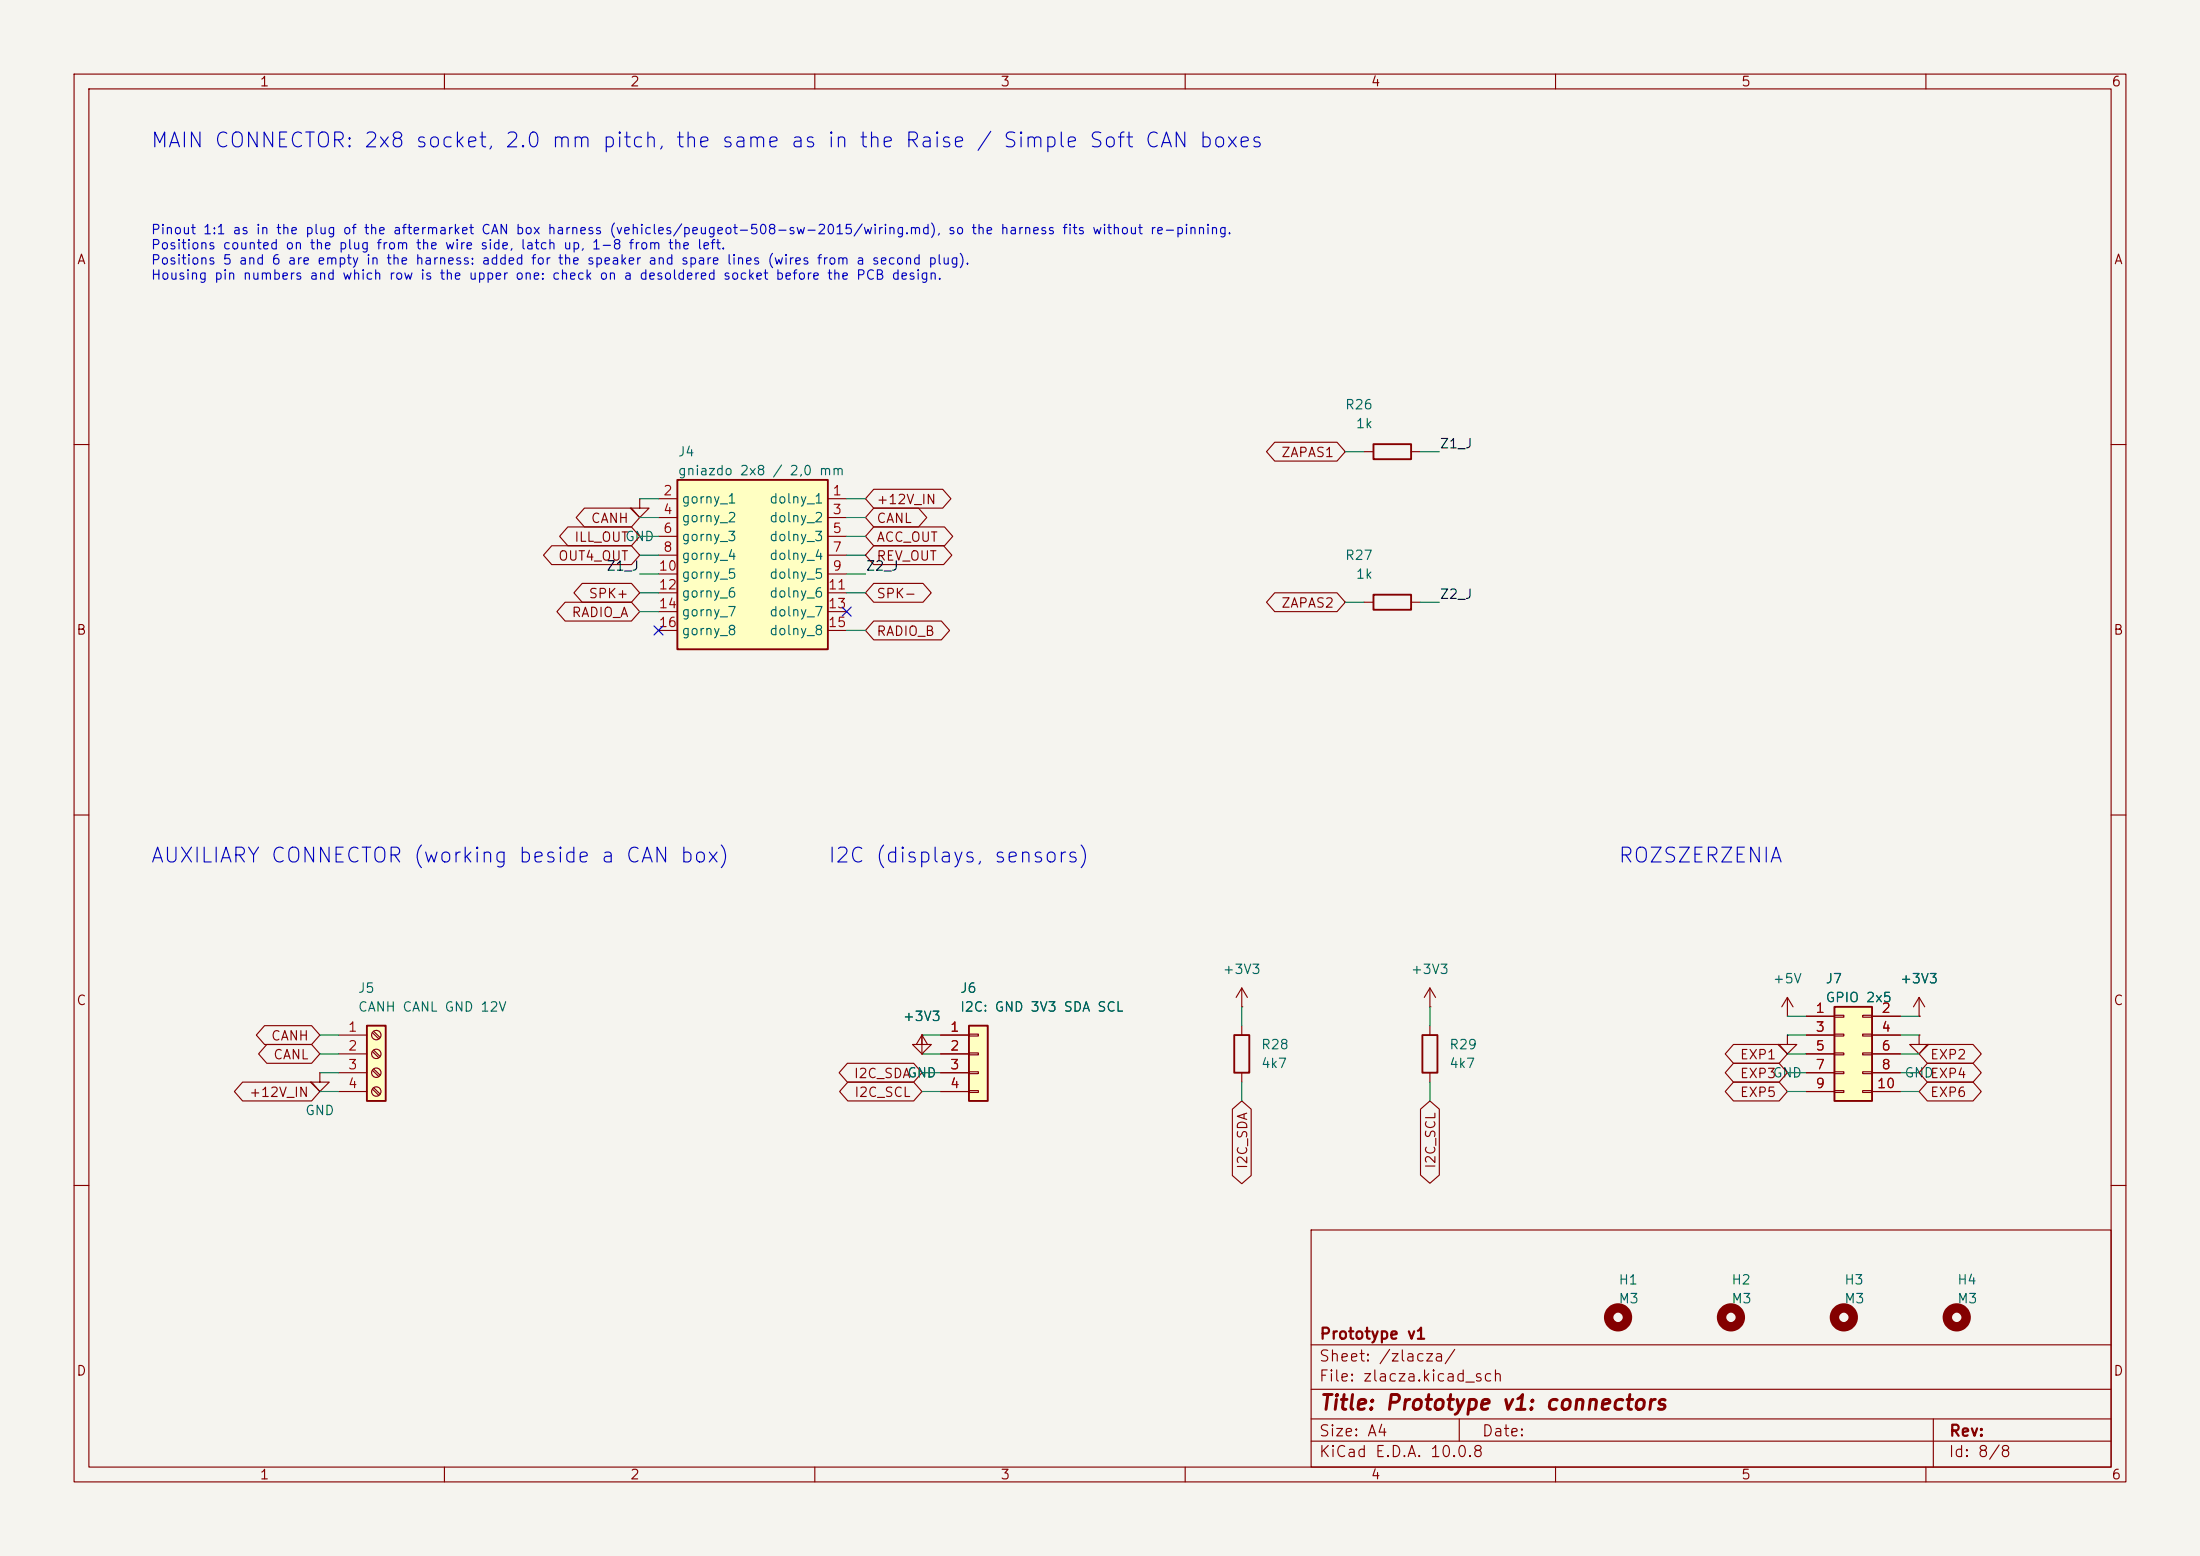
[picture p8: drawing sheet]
(kicad_sch
 (version 20250610)
 (generator "eeschema")
 (generator_version "9.99")
 (paper "A4")
 (title_block
  (title "Prototype v1: connectors")
  (company "Prototype v1"))
 (lib_symbols
  (symbol "Connector:Screw_Terminal_01x04"
   (pin_names
    (offset 1.016) (hide yes)) (exclude_from_sim no) (in_bom yes) (on_board yes)
   (in_pos_files yes)
   (duplicate_pin_numbers_are_jumpers no)
   (property "Reference" "J" (at 0 5.08 0) (show_name no) (do_not_autoplace no) (effects (font (size 1.27 1.27))))
   (property "Value" "Screw_Terminal_01x04" (at 0 -7.62 0) (show_name no) (do_not_autoplace no) (effects (font (size 1.27 1.27))))
   (property "Footprint" "" (at 0 0 0) (show_name no) (do_not_autoplace no) (hide yes) (effects (font (size 1.27 1.27))))
   (property "Datasheet" "" (at 0 0 0) (show_name no) (do_not_autoplace no) (hide yes) (effects (font (size 1.27 1.27))))
   (property "Description" "Generic screw terminal, single row, 01x04, script generated (kicad-library-utils/schlib/autogen/connector/)" (at 0 0 0) (show_name no) (do_not_autoplace no) (hide yes) (effects (font (size 1.27 1.27))))
   (symbol "Screw_Terminal_01x04_1_1"
    (rectangle (start -1.27 3.81) (end 1.27 -6.35) (stroke (width 0.254) (type default)) (fill (type background)))
    (polyline (pts (xy -0.5334 2.8702) (xy 0.3302 2.032)) (stroke (width 0.1524) (type default)) (fill (type none)))
    (polyline (pts (xy -0.5334 0.3302) (xy 0.3302 -0.508)) (stroke (width 0.1524) (type default)) (fill (type none)))
    (polyline (pts (xy -0.5334 -2.2098) (xy 0.3302 -3.048)) (stroke (width 0.1524) (type default)) (fill (type none)))
    (polyline (pts (xy -0.5334 -4.7498) (xy 0.3302 -5.588)) (stroke (width 0.1524) (type default)) (fill (type none)))
    (polyline (pts (xy -0.3556 3.048) (xy 0.508 2.2098)) (stroke (width 0.1524) (type default)) (fill (type none)))
    (polyline (pts (xy -0.3556 0.508) (xy 0.508 -0.3302)) (stroke (width 0.1524) (type default)) (fill (type none)))
    (polyline (pts (xy -0.3556 -2.032) (xy 0.508 -2.8702)) (stroke (width 0.1524) (type default)) (fill (type none)))
    (polyline (pts (xy -0.3556 -4.572) (xy 0.508 -5.4102)) (stroke (width 0.1524) (type default)) (fill (type none)))
    (circle (center 0 2.54) (radius 0.635) (stroke (width 0.1524) (type default)) (fill (type none)))
    (circle (center 0 0) (radius 0.635) (stroke (width 0.1524) (type default)) (fill (type none)))
    (circle (center 0 -2.54) (radius 0.635) (stroke (width 0.1524) (type default)) (fill (type none)))
    (circle (center 0 -5.08) (radius 0.635) (stroke (width 0.1524) (type default)) (fill (type none)))
    (pin passive line (at -5.08 2.54 0) (length 3.81) (name "Pin_1" (effects (font (size 1.27 1.27)))) (number "1" (effects (font (size 1.27 1.27)))))
    (pin passive line (at -5.08 0 0) (length 3.81) (name "Pin_2" (effects (font (size 1.27 1.27)))) (number "2" (effects (font (size 1.27 1.27)))))
    (pin passive line (at -5.08 -2.54 0) (length 3.81) (name "Pin_3" (effects (font (size 1.27 1.27)))) (number "3" (effects (font (size 1.27 1.27)))))
    (pin passive line (at -5.08 -5.08 0) (length 3.81) (name "Pin_4" (effects (font (size 1.27 1.27)))) (number "4" (effects (font (size 1.27 1.27))))))
   (embedded_fonts no))
  (symbol "Connector_Generic:Conn_01x04"
   (pin_names
    (offset 1.016) (hide yes)) (exclude_from_sim no) (in_bom yes) (on_board yes)
   (in_pos_files yes)
   (duplicate_pin_numbers_are_jumpers no)
   (property "Reference" "J" (at 0 5.08 0) (show_name no) (do_not_autoplace no) (effects (font (size 1.27 1.27))))
   (property "Value" "Conn_01x04" (at 0 -7.62 0) (show_name no) (do_not_autoplace no) (effects (font (size 1.27 1.27))))
   (property "Footprint" "" (at 0 0 0) (show_name no) (do_not_autoplace no) (hide yes) (effects (font (size 1.27 1.27))))
   (property "Datasheet" "" (at 0 0 0) (show_name no) (do_not_autoplace no) (hide yes) (effects (font (size 1.27 1.27))))
   (property "Description" "Generic connector, single row, 01x04, script generated (kicad-library-utils/schlib/autogen/connector/)" (at 0 0 0) (show_name no) (do_not_autoplace no) (hide yes) (effects (font (size 1.27 1.27))))
   (symbol "Conn_01x04_1_1"
    (rectangle (start -1.27 3.81) (end 1.27 -6.35) (stroke (width 0.254) (type default)) (fill (type background)))
    (rectangle (start -1.27 2.667) (end 0 2.413) (stroke (width 0.1524) (type default)) (fill (type none)))
    (rectangle (start -1.27 0.127) (end 0 -0.127) (stroke (width 0.1524) (type default)) (fill (type none)))
    (rectangle (start -1.27 -2.413) (end 0 -2.667) (stroke (width 0.1524) (type default)) (fill (type none)))
    (rectangle (start -1.27 -4.953) (end 0 -5.207) (stroke (width 0.1524) (type default)) (fill (type none)))
    (pin passive line (at -5.08 2.54 0) (length 3.81) (name "Pin_1" (effects (font (size 1.27 1.27)))) (number "1" (effects (font (size 1.27 1.27)))))
    (pin passive line (at -5.08 0 0) (length 3.81) (name "Pin_2" (effects (font (size 1.27 1.27)))) (number "2" (effects (font (size 1.27 1.27)))))
    (pin passive line (at -5.08 -2.54 0) (length 3.81) (name "Pin_3" (effects (font (size 1.27 1.27)))) (number "3" (effects (font (size 1.27 1.27)))))
    (pin passive line (at -5.08 -5.08 0) (length 3.81) (name "Pin_4" (effects (font (size 1.27 1.27)))) (number "4" (effects (font (size 1.27 1.27))))))
   (embedded_fonts no))
  (symbol "Connector_Generic:Conn_02x05_Odd_Even"
   (pin_names
    (offset 1.016) (hide yes)) (exclude_from_sim no) (in_bom yes) (on_board yes)
   (in_pos_files yes)
   (duplicate_pin_numbers_are_jumpers no)
   (property "Reference" "J" (at 1.27 7.62 0) (show_name no) (do_not_autoplace no) (effects (font (size 1.27 1.27))))
   (property "Value" "Conn_02x05_Odd_Even" (at 1.27 -7.62 0) (show_name no) (do_not_autoplace no) (effects (font (size 1.27 1.27))))
   (property "Footprint" "" (at 0 0 0) (show_name no) (do_not_autoplace no) (hide yes) (effects (font (size 1.27 1.27))))
   (property "Datasheet" "" (at 0 0 0) (show_name no) (do_not_autoplace no) (hide yes) (effects (font (size 1.27 1.27))))
   (property "Description" "Generic connector, double row, 02x05, odd/even pin numbering scheme (row 1 odd numbers, row 2 even numbers), script generated (kicad-library-utils/schlib/autogen/connector/)" (at 0 0 0) (show_name no) (do_not_autoplace no) (hide yes) (effects (font (size 1.27 1.27))))
   (symbol "Conn_02x05_Odd_Even_1_1"
    (rectangle (start -1.27 6.35) (end 3.81 -6.35) (stroke (width 0.254) (type default)) (fill (type background)))
    (rectangle (start -1.27 5.207) (end 0 4.953) (stroke (width 0.1524) (type default)) (fill (type none)))
    (rectangle (start -1.27 2.667) (end 0 2.413) (stroke (width 0.1524) (type default)) (fill (type none)))
    (rectangle (start -1.27 0.127) (end 0 -0.127) (stroke (width 0.1524) (type default)) (fill (type none)))
    (rectangle (start -1.27 -2.413) (end 0 -2.667) (stroke (width 0.1524) (type default)) (fill (type none)))
    (rectangle (start -1.27 -4.953) (end 0 -5.207) (stroke (width 0.1524) (type default)) (fill (type none)))
    (rectangle (start 3.81 5.207) (end 2.54 4.953) (stroke (width 0.1524) (type default)) (fill (type none)))
    (rectangle (start 3.81 2.667) (end 2.54 2.413) (stroke (width 0.1524) (type default)) (fill (type none)))
    (rectangle (start 3.81 0.127) (end 2.54 -0.127) (stroke (width 0.1524) (type default)) (fill (type none)))
    (rectangle (start 3.81 -2.413) (end 2.54 -2.667) (stroke (width 0.1524) (type default)) (fill (type none)))
    (rectangle (start 3.81 -4.953) (end 2.54 -5.207) (stroke (width 0.1524) (type default)) (fill (type none)))
    (pin passive line (at -5.08 5.08 0) (length 3.81) (name "Pin_1" (effects (font (size 1.27 1.27)))) (number "1" (effects (font (size 1.27 1.27)))))
    (pin passive line (at 7.62 5.08 180) (length 3.81) (name "Pin_2" (effects (font (size 1.27 1.27)))) (number "2" (effects (font (size 1.27 1.27)))))
    (pin passive line (at -5.08 2.54 0) (length 3.81) (name "Pin_3" (effects (font (size 1.27 1.27)))) (number "3" (effects (font (size 1.27 1.27)))))
    (pin passive line (at 7.62 2.54 180) (length 3.81) (name "Pin_4" (effects (font (size 1.27 1.27)))) (number "4" (effects (font (size 1.27 1.27)))))
    (pin passive line (at -5.08 0 0) (length 3.81) (name "Pin_5" (effects (font (size 1.27 1.27)))) (number "5" (effects (font (size 1.27 1.27)))))
    (pin passive line (at 7.62 0 180) (length 3.81) (name "Pin_6" (effects (font (size 1.27 1.27)))) (number "6" (effects (font (size 1.27 1.27)))))
    (pin passive line (at -5.08 -2.54 0) (length 3.81) (name "Pin_7" (effects (font (size 1.27 1.27)))) (number "7" (effects (font (size 1.27 1.27)))))
    (pin passive line (at 7.62 -2.54 180) (length 3.81) (name "Pin_8" (effects (font (size 1.27 1.27)))) (number "8" (effects (font (size 1.27 1.27)))))
    (pin passive line (at -5.08 -5.08 0) (length 3.81) (name "Pin_9" (effects (font (size 1.27 1.27)))) (number "9" (effects (font (size 1.27 1.27)))))
    (pin passive line (at 7.62 -5.08 180) (length 3.81) (name "Pin_10" (effects (font (size 1.27 1.27)))) (number "10" (effects (font (size 1.27 1.27))))))
   (embedded_fonts no))
  (symbol "Device:R"
   (pin_numbers (hide yes))
   (pin_names
    (offset 0)) (exclude_from_sim no) (in_bom yes) (on_board yes)
   (in_pos_files yes)
   (duplicate_pin_numbers_are_jumpers no)
   (property "Reference" "R" (at 2.032 0 90) (show_name no) (do_not_autoplace no) (effects (font (size 1.27 1.27))))
   (property "Value" "R" (at 0 0 90) (show_name no) (do_not_autoplace no) (effects (font (size 1.27 1.27))))
   (property "Footprint" "" (at -1.778 0 90) (show_name no) (do_not_autoplace no) (hide yes) (effects (font (size 1.27 1.27))))
   (property "Datasheet" "" (at 0 0 0) (show_name no) (do_not_autoplace no) (hide yes) (effects (font (size 1.27 1.27))))
   (property "Description" "Resistor" (at 0 0 0) (show_name no) (do_not_autoplace no) (hide yes) (effects (font (size 1.27 1.27))))
   (symbol "R_0_1"
    (rectangle (start -1.016 -2.54) (end 1.016 2.54) (stroke (width 0.254) (type default)) (fill (type none))))
   (symbol "R_1_1"
    (pin passive line (at 0 3.81 270) (length 1.27) (name "" (effects (font (size 1.27 1.27)))) (number "1" (effects (font (size 1.27 1.27)))))
    (pin passive line (at 0 -3.81 90) (length 1.27) (name "" (effects (font (size 1.27 1.27)))) (number "2" (effects (font (size 1.27 1.27))))))
   (embedded_fonts no))
  (symbol "Mechanical:MountingHole"
   (pin_names
    (offset 1.016)) (exclude_from_sim no) (in_bom no) (on_board yes)
   (in_pos_files yes)
   (duplicate_pin_numbers_are_jumpers no)
   (property "Reference" "H" (at 0 5.08 0) (show_name no) (do_not_autoplace no) (effects (font (size 1.27 1.27))))
   (property "Value" "MountingHole" (at 0 3.175 0) (show_name no) (do_not_autoplace no) (effects (font (size 1.27 1.27))))
   (property "Footprint" "" (at 0 0 0) (show_name no) (do_not_autoplace no) (hide yes) (effects (font (size 1.27 1.27))))
   (property "Datasheet" "" (at 0 0 0) (show_name no) (do_not_autoplace no) (hide yes) (effects (font (size 1.27 1.27))))
   (property "Description" "Mounting Hole without connection" (at 0 0 0) (show_name no) (do_not_autoplace no) (hide yes) (effects (font (size 1.27 1.27))))
   (symbol "MountingHole_0_1"
    (circle (center 0 0) (radius 1.27) (stroke (width 1.27) (type default)) (fill (type none))))
   (embedded_fonts no))
  (symbol "centralka:Gniazdo_wiazki_2x8" (exclude_from_sim no) (in_bom yes) (on_board yes)
   (property "Reference" "J" (at 0 13.97 0) (effects (font (size 1.27 1.27))))
   (property "Value" "Gniazdo_wiazki_2x8" (at 0 -13.97 0) (effects (font (size 1.27 1.27))))
   (property "Footprint" "Connector_JST:JST_PHD_S16B-PHDSS_2x08_P2.00mm_Horizontal" (at 0 0 0) (hide yes) (effects (font (size 1.27 1.27))))
   (property "Datasheet" "" (at 0 0 0) (hide yes) (effects (font (size 1.27 1.27))))
   (symbol "Gniazdo_wiazki_2x8_0_1"
    (rectangle (start -10.16 11.43) (end 10.16 -11.43) (stroke (width 0.254) (type default)) (fill (type background))))
   (symbol "Gniazdo_wiazki_2x8_1_1"
    (pin passive line (at -12.7 8.89 0) (length 2.54) (name "gorny 1" (effects (font (size 1.27 1.27)))) (number "2" (effects (font (size 1.27 1.27)))))
    (pin passive line (at -12.7 6.35 0) (length 2.54) (name "gorny 2" (effects (font (size 1.27 1.27)))) (number "4" (effects (font (size 1.27 1.27)))))
    (pin passive line (at -12.7 3.81 0) (length 2.54) (name "gorny 3" (effects (font (size 1.27 1.27)))) (number "6" (effects (font (size 1.27 1.27)))))
    (pin passive line (at -12.7 1.27 0) (length 2.54) (name "gorny 4" (effects (font (size 1.27 1.27)))) (number "8" (effects (font (size 1.27 1.27)))))
    (pin passive line (at -12.7 -1.27 0) (length 2.54) (name "gorny 5" (effects (font (size 1.27 1.27)))) (number "10" (effects (font (size 1.27 1.27)))))
    (pin passive line (at -12.7 -3.81 0) (length 2.54) (name "gorny 6" (effects (font (size 1.27 1.27)))) (number "12" (effects (font (size 1.27 1.27)))))
    (pin passive line (at -12.7 -6.35 0) (length 2.54) (name "gorny 7" (effects (font (size 1.27 1.27)))) (number "14" (effects (font (size 1.27 1.27)))))
    (pin passive line (at -12.7 -8.89 0) (length 2.54) (name "gorny 8" (effects (font (size 1.27 1.27)))) (number "16" (effects (font (size 1.27 1.27)))))
    (pin passive line (at 12.7 8.89 180) (length 2.54) (name "dolny 1" (effects (font (size 1.27 1.27)))) (number "1" (effects (font (size 1.27 1.27)))))
    (pin passive line (at 12.7 6.35 180) (length 2.54) (name "dolny 2" (effects (font (size 1.27 1.27)))) (number "3" (effects (font (size 1.27 1.27)))))
    (pin passive line (at 12.7 3.81 180) (length 2.54) (name "dolny 3" (effects (font (size 1.27 1.27)))) (number "5" (effects (font (size 1.27 1.27)))))
    (pin passive line (at 12.7 1.27 180) (length 2.54) (name "dolny 4" (effects (font (size 1.27 1.27)))) (number "7" (effects (font (size 1.27 1.27)))))
    (pin passive line (at 12.7 -1.27 180) (length 2.54) (name "dolny 5" (effects (font (size 1.27 1.27)))) (number "9" (effects (font (size 1.27 1.27)))))
    (pin passive line (at 12.7 -3.81 180) (length 2.54) (name "dolny 6" (effects (font (size 1.27 1.27)))) (number "11" (effects (font (size 1.27 1.27)))))
    (pin passive line (at 12.7 -6.35 180) (length 2.54) (name "dolny 7" (effects (font (size 1.27 1.27)))) (number "13" (effects (font (size 1.27 1.27)))))
    (pin passive line (at 12.7 -8.89 180) (length 2.54) (name "dolny 8" (effects (font (size 1.27 1.27)))) (number "15" (effects (font (size 1.27 1.27)))))))
  (symbol "power:+3V3"
   (power global)
   (pin_numbers (hide yes))
   (pin_names
    (offset 0) (hide yes)) (exclude_from_sim no) (in_bom yes) (on_board yes)
   (in_pos_files yes)
   (duplicate_pin_numbers_are_jumpers no)
   (property "Reference" "#PWR" (at 0 -3.81 0) (show_name no) (do_not_autoplace no) (hide yes) (effects (font (size 1.27 1.27))))
   (property "Value" "+3V3" (at 0 3.556 0) (show_name no) (do_not_autoplace no) (effects (font (size 1.27 1.27))))
   (property "Footprint" "" (at 0 0 0) (show_name no) (do_not_autoplace no) (hide yes) (effects (font (size 1.27 1.27))))
   (property "Datasheet" "" (at 0 0 0) (show_name no) (do_not_autoplace no) (hide yes) (effects (font (size 1.27 1.27))))
   (property "Description" "Power symbol creates a global label with name \"+3V3\"" (at 0 0 0) (show_name no) (do_not_autoplace no) (hide yes) (effects (font (size 1.27 1.27))))
   (symbol "+3V3_0_1"
    (polyline (pts (xy -0.762 1.27) (xy 0 2.54)) (stroke (width 0) (type default)) (fill (type none)))
    (polyline (pts (xy 0 2.54) (xy 0.762 1.27)) (stroke (width 0) (type default)) (fill (type none)))
    (polyline (pts (xy 0 0) (xy 0 2.54)) (stroke (width 0) (type default)) (fill (type none))))
   (symbol "+3V3_1_1"
    (pin power_in line (at 0 0 90) (length 0) (name "" (effects (font (size 1.27 1.27)))) (number "1" (effects (font (size 1.27 1.27))))))
   (embedded_fonts no))
  (symbol "power:+5V"
   (power global)
   (pin_numbers (hide yes))
   (pin_names
    (offset 0) (hide yes)) (exclude_from_sim no) (in_bom yes) (on_board yes)
   (in_pos_files yes)
   (duplicate_pin_numbers_are_jumpers no)
   (property "Reference" "#PWR" (at 0 -3.81 0) (show_name no) (do_not_autoplace no) (hide yes) (effects (font (size 1.27 1.27))))
   (property "Value" "+5V" (at 0 3.556 0) (show_name no) (do_not_autoplace no) (effects (font (size 1.27 1.27))))
   (property "Footprint" "" (at 0 0 0) (show_name no) (do_not_autoplace no) (hide yes) (effects (font (size 1.27 1.27))))
   (property "Datasheet" "" (at 0 0 0) (show_name no) (do_not_autoplace no) (hide yes) (effects (font (size 1.27 1.27))))
   (property "Description" "Power symbol creates a global label with name \"+5V\"" (at 0 0 0) (show_name no) (do_not_autoplace no) (hide yes) (effects (font (size 1.27 1.27))))
   (symbol "+5V_0_1"
    (polyline (pts (xy -0.762 1.27) (xy 0 2.54)) (stroke (width 0) (type default)) (fill (type none)))
    (polyline (pts (xy 0 2.54) (xy 0.762 1.27)) (stroke (width 0) (type default)) (fill (type none)))
    (polyline (pts (xy 0 0) (xy 0 2.54)) (stroke (width 0) (type default)) (fill (type none))))
   (symbol "+5V_1_1"
    (pin power_in line (at 0 0 90) (length 0) (name "" (effects (font (size 1.27 1.27)))) (number "1" (effects (font (size 1.27 1.27))))))
   (embedded_fonts no))
  (symbol "power:GND"
   (power global)
   (pin_numbers (hide yes))
   (pin_names
    (offset 0) (hide yes)) (exclude_from_sim no) (in_bom yes) (on_board yes)
   (in_pos_files yes)
   (duplicate_pin_numbers_are_jumpers no)
   (property "Reference" "#PWR" (at 0 -6.35 0) (show_name no) (do_not_autoplace no) (hide yes) (effects (font (size 1.27 1.27))))
   (property "Value" "GND" (at 0 -3.81 0) (show_name no) (do_not_autoplace no) (effects (font (size 1.27 1.27))))
   (property "Footprint" "" (at 0 0 0) (show_name no) (do_not_autoplace no) (hide yes) (effects (font (size 1.27 1.27))))
   (property "Datasheet" "" (at 0 0 0) (show_name no) (do_not_autoplace no) (hide yes) (effects (font (size 1.27 1.27))))
   (property "Description" "Power symbol creates a global label with name \"GND\" , ground" (at 0 0 0) (show_name no) (do_not_autoplace no) (hide yes) (effects (font (size 1.27 1.27))))
   (symbol "GND_0_1"
    (polyline (pts (xy 0 0) (xy 0 -1.27) (xy 1.27 -1.27) (xy 0 -2.54) (xy -1.27 -1.27) (xy 0 -1.27)) (stroke (width 0) (type default)) (fill (type none))))
   (symbol "GND_1_1"
    (pin power_in line (at 0 0 270) (length 0) (name "" (effects (font (size 1.27 1.27)))) (number "1" (effects (font (size 1.27 1.27))))))
   (embedded_fonts no)))
 (text "MAIN CONNECTOR: 2x8 socket, 2.0 mm pitch, the same as in the Raise / Simple Soft CAN boxes"
  (exclude_from_sim no)
  (at 20.32 20.32 0)
  (effects (font (size 2 2)) (justify left bottom)))
 (text "Pinout 1:1 as in the plug of the aftermarket CAN box harness (vehicles/peugeot-508-sw-2015/wiring.md), so the harness fits without re-pinning.\nPositions counted on the plug from the wire side, latch up, 1-8 from the left.\nPositions 5 and 6 are empty in the harness: added for the speaker and spare lines (wires from a second plug).\nHousing pin numbers and which row is the upper one: check on a desoldered socket before the PCB design."
  (exclude_from_sim no)
  (at 20.32 38.1 0)
  (effects (font (size 1.27 1.27)) (justify left bottom)))
 (symbol
  (lib_id "centralka:Gniazdo_wiazki_2x8")
  (at 101.6 76.2 0)
  (unit 1)
  (exclude_from_sim no)
  (in_bom yes)
  (on_board yes)
  (dnp no)
  (property "Reference" "J4" (at 91.44 60.96 0) (effects (font (size 1.27 1.27)) (justify left)))
  (property "Value" "gniazdo 2x8 / 2,0 mm" (at 91.44 63.5 0) (effects (font (size 1.27 1.27)) (justify left)))
  (property "Footprint" "Connector_JST:JST_PHD_S16B-PHDSS_2x08_P2.00mm_Horizontal" (at 101.6 76.2 0) (hide yes) (effects (font (size 1.27 1.27))))
  (property "Datasheet" "" (at 101.6 76.2 0) (hide yes) (effects (font (size 1.27 1.27))))
  (pin "2")
  (pin "4")
  (pin "6")
  (pin "8")
  (pin "10")
  (pin "12")
  (pin "14")
  (pin "16")
  (pin "1")
  (pin "3")
  (pin "5")
  (pin "7")
  (pin "9")
  (pin "11")
  (pin "13")
  (pin "15"))
 (wire
  (pts (xy 88.9 67.31) (xy 86.36 67.31))
  (stroke (width 0) (type default)))
 (symbol
  (lib_id "power:GND")
  (at 86.36 67.31 0)
  (unit 1)
  (exclude_from_sim no)
  (in_bom yes)
  (on_board yes)
  (dnp no)
  (property "Reference" "#PWRZL01" (at 86.36 67.31 0) (hide yes) (effects (font (size 1.27 1.27))))
  (property "Value" "GND" (at 86.36 72.39 0) (effects (font (size 1.27 1.27))))
  (property "Footprint" "" (at 86.36 67.31 0) (hide yes) (effects (font (size 1.27 1.27))))
  (property "Datasheet" "" (at 86.36 67.31 0) (hide yes) (effects (font (size 1.27 1.27))))
  (pin "1"))
 (wire
  (pts (xy 88.9 69.85) (xy 86.36 69.85))
  (stroke (width 0) (type default)))
 (global_label "CANH"
  (shape bidirectional)
  (at 86.36 69.85 180)
  (effects (font (size 1.27 1.27)) (justify right)))
 (wire
  (pts (xy 88.9 72.39) (xy 86.36 72.39))
  (stroke (width 0) (type default)))
 (global_label "ILL_OUT"
  (shape bidirectional)
  (at 86.36 72.39 180)
  (effects (font (size 1.27 1.27)) (justify right)))
 (wire
  (pts (xy 88.9 74.93) (xy 86.36 74.93))
  (stroke (width 0) (type default)))
 (global_label "OUT4_OUT"
  (shape bidirectional)
  (at 86.36 74.93 180)
  (effects (font (size 1.27 1.27)) (justify right)))
 (wire
  (pts (xy 88.9 77.47) (xy 86.36 77.47))
  (stroke (width 0) (type default)))
 (label "Z1_J"
  (at 86.36 77.47 180)
  (effects (font (size 1.27 1.27)) (justify right bottom)))
 (wire
  (pts (xy 88.9 80.01) (xy 86.36 80.01))
  (stroke (width 0) (type default)))
 (global_label "SPK+"
  (shape bidirectional)
  (at 86.36 80.01 180)
  (effects (font (size 1.27 1.27)) (justify right)))
 (wire
  (pts (xy 88.9 82.55) (xy 86.36 82.55))
  (stroke (width 0) (type default)))
 (global_label "RADIO_A"
  (shape bidirectional)
  (at 86.36 82.55 180)
  (effects (font (size 1.27 1.27)) (justify right)))
 (no_connect
  (at 88.9 85.09))
 (wire
  (pts (xy 114.3 67.31) (xy 116.84 67.31))
  (stroke (width 0) (type default)))
 (global_label "+12V_IN"
  (shape bidirectional)
  (at 116.84 67.31 0)
  (effects (font (size 1.27 1.27)) (justify left)))
 (wire
  (pts (xy 114.3 69.85) (xy 116.84 69.85))
  (stroke (width 0) (type default)))
 (global_label "CANL"
  (shape bidirectional)
  (at 116.84 69.85 0)
  (effects (font (size 1.27 1.27)) (justify left)))
 (wire
  (pts (xy 114.3 72.39) (xy 116.84 72.39))
  (stroke (width 0) (type default)))
 (global_label "ACC_OUT"
  (shape bidirectional)
  (at 116.84 72.39 0)
  (effects (font (size 1.27 1.27)) (justify left)))
 (wire
  (pts (xy 114.3 74.93) (xy 116.84 74.93))
  (stroke (width 0) (type default)))
 (global_label "REV_OUT"
  (shape bidirectional)
  (at 116.84 74.93 0)
  (effects (font (size 1.27 1.27)) (justify left)))
 (wire
  (pts (xy 114.3 77.47) (xy 116.84 77.47))
  (stroke (width 0) (type default)))
 (label "Z2_J"
  (at 116.84 77.47 0)
  (effects (font (size 1.27 1.27)) (justify left bottom)))
 (wire
  (pts (xy 114.3 80.01) (xy 116.84 80.01))
  (stroke (width 0) (type default)))
 (global_label "SPK-"
  (shape bidirectional)
  (at 116.84 80.01 0)
  (effects (font (size 1.27 1.27)) (justify left)))
 (no_connect
  (at 114.3 82.55))
 (wire
  (pts (xy 114.3 85.09) (xy 116.84 85.09))
  (stroke (width 0) (type default)))
 (global_label "RADIO_B"
  (shape bidirectional)
  (at 116.84 85.09 0)
  (effects (font (size 1.27 1.27)) (justify left)))
 (symbol
  (lib_id "Device:R")
  (at 187.96 60.96 90)
  (unit 1)
  (exclude_from_sim no)
  (in_bom yes)
  (on_board yes)
  (dnp no)
  (property "Reference" "R26" (at 185.42 54.61 90) (effects (font (size 1.27 1.27)) (justify left)))
  (property "Value" "1k" (at 185.42 57.15 90) (effects (font (size 1.27 1.27)) (justify left)))
  (property "Footprint" "Resistor_SMD:R_0805_2012Metric_Pad1.20x1.40mm_HandSolder" (at 187.96 60.96 90) (hide yes) (effects (font (size 1.27 1.27))))
  (property "Datasheet" "" (at 187.96 60.96 90) (hide yes) (effects (font (size 1.27 1.27))))
  (pin "1")
  (pin "2"))
 (wire
  (pts (xy 184.15 60.96) (xy 181.61 60.96))
  (stroke (width 0) (type default)))
 (global_label "ZAPAS1"
  (shape bidirectional)
  (at 181.61 60.96 180)
  (effects (font (size 1.27 1.27)) (justify right)))
 (wire
  (pts (xy 191.77 60.96) (xy 194.31 60.96))
  (stroke (width 0) (type default)))
 (label "Z1_J"
  (at 194.31 60.96 0)
  (effects (font (size 1.27 1.27)) (justify left bottom)))
 (symbol
  (lib_id "Device:R")
  (at 187.96 81.28 90)
  (unit 1)
  (exclude_from_sim no)
  (in_bom yes)
  (on_board yes)
  (dnp no)
  (property "Reference" "R27" (at 185.42 74.93 90) (effects (font (size 1.27 1.27)) (justify left)))
  (property "Value" "1k" (at 185.42 77.47 90) (effects (font (size 1.27 1.27)) (justify left)))
  (property "Footprint" "Resistor_SMD:R_0805_2012Metric_Pad1.20x1.40mm_HandSolder" (at 187.96 81.28 90) (hide yes) (effects (font (size 1.27 1.27))))
  (property "Datasheet" "" (at 187.96 81.28 90) (hide yes) (effects (font (size 1.27 1.27))))
  (pin "1")
  (pin "2"))
 (wire
  (pts (xy 184.15 81.28) (xy 181.61 81.28))
  (stroke (width 0) (type default)))
 (global_label "ZAPAS2"
  (shape bidirectional)
  (at 181.61 81.28 180)
  (effects (font (size 1.27 1.27)) (justify right)))
 (wire
  (pts (xy 191.77 81.28) (xy 194.31 81.28))
  (stroke (width 0) (type default)))
 (label "Z2_J"
  (at 194.31 81.28 0)
  (effects (font (size 1.27 1.27)) (justify left bottom)))
 (text "AUXILIARY CONNECTOR (working beside a CAN box)"
  (exclude_from_sim no)
  (at 20.32 116.84 0)
  (effects (font (size 2 2)) (justify left bottom)))
 (symbol
  (lib_id "Connector:Screw_Terminal_01x04")
  (at 50.8 142.24 0)
  (unit 1)
  (exclude_from_sim no)
  (in_bom yes)
  (on_board yes)
  (dnp no)
  (property "Reference" "J5" (at 48.26 133.35 0) (effects (font (size 1.27 1.27)) (justify left)))
  (property "Value" "CANH CANL GND 12V" (at 48.26 135.89 0) (effects (font (size 1.27 1.27)) (justify left)))
  (property "Footprint" "TerminalBlock_Phoenix:TerminalBlock_Phoenix_MKDS-1,5-4-5.08_1x04_P5.08mm_Horizontal" (at 50.8 142.24 0) (hide yes) (effects (font (size 1.27 1.27))))
  (property "Datasheet" "" (at 50.8 142.24 0) (hide yes) (effects (font (size 1.27 1.27))))
  (pin "1")
  (pin "2")
  (pin "3")
  (pin "4"))
 (wire
  (pts (xy 45.72 139.7) (xy 43.18 139.7))
  (stroke (width 0) (type default)))
 (global_label "CANH"
  (shape bidirectional)
  (at 43.18 139.7 180)
  (effects (font (size 1.27 1.27)) (justify right)))
 (wire
  (pts (xy 45.72 142.24) (xy 43.18 142.24))
  (stroke (width 0) (type default)))
 (global_label "CANL"
  (shape bidirectional)
  (at 43.18 142.24 180)
  (effects (font (size 1.27 1.27)) (justify right)))
 (wire
  (pts (xy 45.72 144.78) (xy 43.18 144.78))
  (stroke (width 0) (type default)))
 (symbol
  (lib_id "power:GND")
  (at 43.18 144.78 0)
  (unit 1)
  (exclude_from_sim no)
  (in_bom yes)
  (on_board yes)
  (dnp no)
  (property "Reference" "#PWRZL02" (at 43.18 144.78 0) (hide yes) (effects (font (size 1.27 1.27))))
  (property "Value" "GND" (at 43.18 149.86 0) (effects (font (size 1.27 1.27))))
  (property "Footprint" "" (at 43.18 144.78 0) (hide yes) (effects (font (size 1.27 1.27))))
  (property "Datasheet" "" (at 43.18 144.78 0) (hide yes) (effects (font (size 1.27 1.27))))
  (pin "1"))
 (wire
  (pts (xy 45.72 147.32) (xy 43.18 147.32))
  (stroke (width 0) (type default)))
 (global_label "+12V_IN"
  (shape bidirectional)
  (at 43.18 147.32 180)
  (effects (font (size 1.27 1.27)) (justify right)))
 (text "I2C (displays, sensors)"
  (exclude_from_sim no)
  (at 111.76 116.84 0)
  (effects (font (size 2 2)) (justify left bottom)))
 (symbol
  (lib_id "Connector_Generic:Conn_01x04")
  (at 132.08 142.24 0)
  (unit 1)
  (exclude_from_sim no)
  (in_bom yes)
  (on_board yes)
  (dnp no)
  (property "Reference" "J6" (at 129.54 133.35 0) (effects (font (size 1.27 1.27)) (justify left)))
  (property "Value" "I2C: GND 3V3 SDA SCL" (at 129.54 135.89 0) (effects (font (size 1.27 1.27)) (justify left)))
  (property "Footprint" "Connector_PinHeader_2.54mm:PinHeader_1x04_P2.54mm_Vertical" (at 132.08 142.24 0) (hide yes) (effects (font (size 1.27 1.27))))
  (property "Datasheet" "" (at 132.08 142.24 0) (hide yes) (effects (font (size 1.27 1.27))))
  (pin "1")
  (pin "2")
  (pin "3")
  (pin "4"))
 (wire
  (pts (xy 127 139.7) (xy 124.46 139.7))
  (stroke (width 0) (type default)))
 (symbol
  (lib_id "power:GND")
  (at 124.46 139.7 0)
  (unit 1)
  (exclude_from_sim no)
  (in_bom yes)
  (on_board yes)
  (dnp no)
  (property "Reference" "#PWRZL03" (at 124.46 139.7 0) (hide yes) (effects (font (size 1.27 1.27))))
  (property "Value" "GND" (at 124.46 144.78 0) (effects (font (size 1.27 1.27))))
  (property "Footprint" "" (at 124.46 139.7 0) (hide yes) (effects (font (size 1.27 1.27))))
  (property "Datasheet" "" (at 124.46 139.7 0) (hide yes) (effects (font (size 1.27 1.27))))
  (pin "1"))
 (wire
  (pts (xy 127 142.24) (xy 124.46 142.24))
  (stroke (width 0) (type default)))
 (symbol
  (lib_id "power:+3V3")
  (at 124.46 142.24 0)
  (unit 1)
  (exclude_from_sim no)
  (in_bom yes)
  (on_board yes)
  (dnp no)
  (property "Reference" "#PWRZL04" (at 124.46 142.24 0) (hide yes) (effects (font (size 1.27 1.27))))
  (property "Value" "+3V3" (at 124.46 137.16 0) (effects (font (size 1.27 1.27))))
  (property "Footprint" "" (at 124.46 142.24 0) (hide yes) (effects (font (size 1.27 1.27))))
  (property "Datasheet" "" (at 124.46 142.24 0) (hide yes) (effects (font (size 1.27 1.27))))
  (pin "1"))
 (wire
  (pts (xy 127 144.78) (xy 124.46 144.78))
  (stroke (width 0) (type default)))
 (global_label "I2C_SDA"
  (shape bidirectional)
  (at 124.46 144.78 180)
  (effects (font (size 1.27 1.27)) (justify right)))
 (wire
  (pts (xy 127 147.32) (xy 124.46 147.32))
  (stroke (width 0) (type default)))
 (global_label "I2C_SCL"
  (shape bidirectional)
  (at 124.46 147.32 180)
  (effects (font (size 1.27 1.27)) (justify right)))
 (symbol
  (lib_id "Device:R")
  (at 167.64 142.24 0)
  (unit 1)
  (exclude_from_sim no)
  (in_bom yes)
  (on_board yes)
  (dnp no)
  (property "Reference" "R28" (at 170.18 140.97 0) (effects (font (size 1.27 1.27)) (justify left)))
  (property "Value" "4k7" (at 170.18 143.51 0) (effects (font (size 1.27 1.27)) (justify left)))
  (property "Footprint" "Resistor_SMD:R_0805_2012Metric_Pad1.20x1.40mm_HandSolder" (at 167.64 142.24 0) (hide yes) (effects (font (size 1.27 1.27))))
  (property "Datasheet" "" (at 167.64 142.24 0) (hide yes) (effects (font (size 1.27 1.27))))
  (pin "1")
  (pin "2"))
 (wire
  (pts (xy 167.64 138.43) (xy 167.64 135.89))
  (stroke (width 0) (type default)))
 (symbol
  (lib_id "power:+3V3")
  (at 167.64 135.89 0)
  (unit 1)
  (exclude_from_sim no)
  (in_bom yes)
  (on_board yes)
  (dnp no)
  (property "Reference" "#PWRZL05" (at 167.64 135.89 0) (hide yes) (effects (font (size 1.27 1.27))))
  (property "Value" "+3V3" (at 167.64 130.81 0) (effects (font (size 1.27 1.27))))
  (property "Footprint" "" (at 167.64 135.89 0) (hide yes) (effects (font (size 1.27 1.27))))
  (property "Datasheet" "" (at 167.64 135.89 0) (hide yes) (effects (font (size 1.27 1.27))))
  (pin "1"))
 (wire
  (pts (xy 167.64 146.05) (xy 167.64 148.59))
  (stroke (width 0) (type default)))
 (global_label "I2C_SDA"
  (shape bidirectional)
  (at 167.64 148.59 270)
  (effects (font (size 1.27 1.27)) (justify right)))
 (symbol
  (lib_id "Device:R")
  (at 193.04 142.24 0)
  (unit 1)
  (exclude_from_sim no)
  (in_bom yes)
  (on_board yes)
  (dnp no)
  (property "Reference" "R29" (at 195.58 140.97 0) (effects (font (size 1.27 1.27)) (justify left)))
  (property "Value" "4k7" (at 195.58 143.51 0) (effects (font (size 1.27 1.27)) (justify left)))
  (property "Footprint" "Resistor_SMD:R_0805_2012Metric_Pad1.20x1.40mm_HandSolder" (at 193.04 142.24 0) (hide yes) (effects (font (size 1.27 1.27))))
  (property "Datasheet" "" (at 193.04 142.24 0) (hide yes) (effects (font (size 1.27 1.27))))
  (pin "1")
  (pin "2"))
 (wire
  (pts (xy 193.04 138.43) (xy 193.04 135.89))
  (stroke (width 0) (type default)))
 (symbol
  (lib_id "power:+3V3")
  (at 193.04 135.89 0)
  (unit 1)
  (exclude_from_sim no)
  (in_bom yes)
  (on_board yes)
  (dnp no)
  (property "Reference" "#PWRZL06" (at 193.04 135.89 0) (hide yes) (effects (font (size 1.27 1.27))))
  (property "Value" "+3V3" (at 193.04 130.81 0) (effects (font (size 1.27 1.27))))
  (property "Footprint" "" (at 193.04 135.89 0) (hide yes) (effects (font (size 1.27 1.27))))
  (property "Datasheet" "" (at 193.04 135.89 0) (hide yes) (effects (font (size 1.27 1.27))))
  (pin "1"))
 (wire
  (pts (xy 193.04 146.05) (xy 193.04 148.59))
  (stroke (width 0) (type default)))
 (global_label "I2C_SCL"
  (shape bidirectional)
  (at 193.04 148.59 270)
  (effects (font (size 1.27 1.27)) (justify right)))
 (text "ROZSZERZENIA"
  (exclude_from_sim no)
  (at 218.44 116.84 0)
  (effects (font (size 2 2)) (justify left bottom)))
 (symbol
  (lib_id "Connector_Generic:Conn_02x05_Odd_Even")
  (at 248.92 142.24 0)
  (unit 1)
  (exclude_from_sim no)
  (in_bom yes)
  (on_board yes)
  (dnp no)
  (property "Reference" "J7" (at 246.38 132.08 0) (effects (font (size 1.27 1.27)) (justify left)))
  (property "Value" "GPIO 2x5" (at 246.38 134.62 0) (effects (font (size 1.27 1.27)) (justify left)))
  (property "Footprint" "Connector_PinHeader_2.54mm:PinHeader_2x05_P2.54mm_Vertical" (at 248.92 142.24 0) (hide yes) (effects (font (size 1.27 1.27))))
  (property "Datasheet" "" (at 248.92 142.24 0) (hide yes) (effects (font (size 1.27 1.27))))
  (pin "1")
  (pin "2")
  (pin "3")
  (pin "4")
  (pin "5")
  (pin "6")
  (pin "7")
  (pin "8")
  (pin "9")
  (pin "10"))
 (symbol
  (lib_id "Mechanical:MountingHole")
  (at 218.44 177.8 0)
  (unit 1)
  (exclude_from_sim no)
  (in_bom yes)
  (on_board yes)
  (dnp no)
  (property "Reference" "H1" (at 218.44 172.72 0) (effects (font (size 1.27 1.27)) (justify left)))
  (property "Value" "M3" (at 218.44 175.26 0) (effects (font (size 1.27 1.27)) (justify left)))
  (property "Footprint" "MountingHole:MountingHole_3.2mm_M3" (at 218.44 177.8 0) (hide yes) (effects (font (size 1.27 1.27))))
  (property "Datasheet" "" (at 218.44 177.8 0) (hide yes) (effects (font (size 1.27 1.27)))))
 (symbol
  (lib_id "Mechanical:MountingHole")
  (at 233.68 177.8 0)
  (unit 1)
  (exclude_from_sim no)
  (in_bom yes)
  (on_board yes)
  (dnp no)
  (property "Reference" "H2" (at 233.68 172.72 0) (effects (font (size 1.27 1.27)) (justify left)))
  (property "Value" "M3" (at 233.68 175.26 0) (effects (font (size 1.27 1.27)) (justify left)))
  (property "Footprint" "MountingHole:MountingHole_3.2mm_M3" (at 233.68 177.8 0) (hide yes) (effects (font (size 1.27 1.27))))
  (property "Datasheet" "" (at 233.68 177.8 0) (hide yes) (effects (font (size 1.27 1.27)))))
 (symbol
  (lib_id "Mechanical:MountingHole")
  (at 248.92 177.8 0)
  (unit 1)
  (exclude_from_sim no)
  (in_bom yes)
  (on_board yes)
  (dnp no)
  (property "Reference" "H3" (at 248.92 172.72 0) (effects (font (size 1.27 1.27)) (justify left)))
  (property "Value" "M3" (at 248.92 175.26 0) (effects (font (size 1.27 1.27)) (justify left)))
  (property "Footprint" "MountingHole:MountingHole_3.2mm_M3" (at 248.92 177.8 0) (hide yes) (effects (font (size 1.27 1.27))))
  (property "Datasheet" "" (at 248.92 177.8 0) (hide yes) (effects (font (size 1.27 1.27)))))
 (symbol
  (lib_id "Mechanical:MountingHole")
  (at 264.16 177.8 0)
  (unit 1)
  (exclude_from_sim no)
  (in_bom yes)
  (on_board yes)
  (dnp no)
  (property "Reference" "H4" (at 264.16 172.72 0) (effects (font (size 1.27 1.27)) (justify left)))
  (property "Value" "M3" (at 264.16 175.26 0) (effects (font (size 1.27 1.27)) (justify left)))
  (property "Footprint" "MountingHole:MountingHole_3.2mm_M3" (at 264.16 177.8 0) (hide yes) (effects (font (size 1.27 1.27))))
  (property "Datasheet" "" (at 264.16 177.8 0) (hide yes) (effects (font (size 1.27 1.27)))))
 (wire
  (pts (xy 243.84 137.16) (xy 241.3 137.16))
  (stroke (width 0) (type default)))
 (symbol
  (lib_id "power:+5V")
  (at 241.3 137.16 0)
  (unit 1)
  (exclude_from_sim no)
  (in_bom yes)
  (on_board yes)
  (dnp no)
  (property "Reference" "#PWRZL07" (at 241.3 137.16 0) (hide yes) (effects (font (size 1.27 1.27))))
  (property "Value" "+5V" (at 241.3 132.08 0) (effects (font (size 1.27 1.27))))
  (property "Footprint" "" (at 241.3 137.16 0) (hide yes) (effects (font (size 1.27 1.27))))
  (property "Datasheet" "" (at 241.3 137.16 0) (hide yes) (effects (font (size 1.27 1.27))))
  (pin "1"))
 (wire
  (pts (xy 256.54 137.16) (xy 259.08 137.16))
  (stroke (width 0) (type default)))
 (symbol
  (lib_id "power:+3V3")
  (at 259.08 137.16 0)
  (unit 1)
  (exclude_from_sim no)
  (in_bom yes)
  (on_board yes)
  (dnp no)
  (property "Reference" "#PWRZL08" (at 259.08 137.16 0) (hide yes) (effects (font (size 1.27 1.27))))
  (property "Value" "+3V3" (at 259.08 132.08 0) (effects (font (size 1.27 1.27))))
  (property "Footprint" "" (at 259.08 137.16 0) (hide yes) (effects (font (size 1.27 1.27))))
  (property "Datasheet" "" (at 259.08 137.16 0) (hide yes) (effects (font (size 1.27 1.27))))
  (pin "1"))
 (wire
  (pts (xy 243.84 139.7) (xy 241.3 139.7))
  (stroke (width 0) (type default)))
 (symbol
  (lib_id "power:GND")
  (at 241.3 139.7 0)
  (unit 1)
  (exclude_from_sim no)
  (in_bom yes)
  (on_board yes)
  (dnp no)
  (property "Reference" "#PWRZL09" (at 241.3 139.7 0) (hide yes) (effects (font (size 1.27 1.27))))
  (property "Value" "GND" (at 241.3 144.78 0) (effects (font (size 1.27 1.27))))
  (property "Footprint" "" (at 241.3 139.7 0) (hide yes) (effects (font (size 1.27 1.27))))
  (property "Datasheet" "" (at 241.3 139.7 0) (hide yes) (effects (font (size 1.27 1.27))))
  (pin "1"))
 (wire
  (pts (xy 256.54 139.7) (xy 259.08 139.7))
  (stroke (width 0) (type default)))
 (symbol
  (lib_id "power:GND")
  (at 259.08 139.7 0)
  (unit 1)
  (exclude_from_sim no)
  (in_bom yes)
  (on_board yes)
  (dnp no)
  (property "Reference" "#PWRZL10" (at 259.08 139.7 0) (hide yes) (effects (font (size 1.27 1.27))))
  (property "Value" "GND" (at 259.08 144.78 0) (effects (font (size 1.27 1.27))))
  (property "Footprint" "" (at 259.08 139.7 0) (hide yes) (effects (font (size 1.27 1.27))))
  (property "Datasheet" "" (at 259.08 139.7 0) (hide yes) (effects (font (size 1.27 1.27))))
  (pin "1"))
 (wire
  (pts (xy 243.84 142.24) (xy 241.3 142.24))
  (stroke (width 0) (type default)))
 (global_label "EXP1"
  (shape bidirectional)
  (at 241.3 142.24 180)
  (effects (font (size 1.27 1.27)) (justify right)))
 (wire
  (pts (xy 256.54 142.24) (xy 259.08 142.24))
  (stroke (width 0) (type default)))
 (global_label "EXP2"
  (shape bidirectional)
  (at 259.08 142.24 0)
  (effects (font (size 1.27 1.27)) (justify left)))
 (wire
  (pts (xy 243.84 144.78) (xy 241.3 144.78))
  (stroke (width 0) (type default)))
 (global_label "EXP3"
  (shape bidirectional)
  (at 241.3 144.78 180)
  (effects (font (size 1.27 1.27)) (justify right)))
 (wire
  (pts (xy 256.54 144.78) (xy 259.08 144.78))
  (stroke (width 0) (type default)))
 (global_label "EXP4"
  (shape bidirectional)
  (at 259.08 144.78 0)
  (effects (font (size 1.27 1.27)) (justify left)))
 (wire
  (pts (xy 243.84 147.32) (xy 241.3 147.32))
  (stroke (width 0) (type default)))
 (global_label "EXP5"
  (shape bidirectional)
  (at 241.3 147.32 180)
  (effects (font (size 1.27 1.27)) (justify right)))
 (wire
  (pts (xy 256.54 147.32) (xy 259.08 147.32))
  (stroke (width 0) (type default)))
 (global_label "EXP6"
  (shape bidirectional)
  (at 259.08 147.32 0)
  (effects (font (size 1.27 1.27)) (justify left)))
 (embedded_fonts no))
